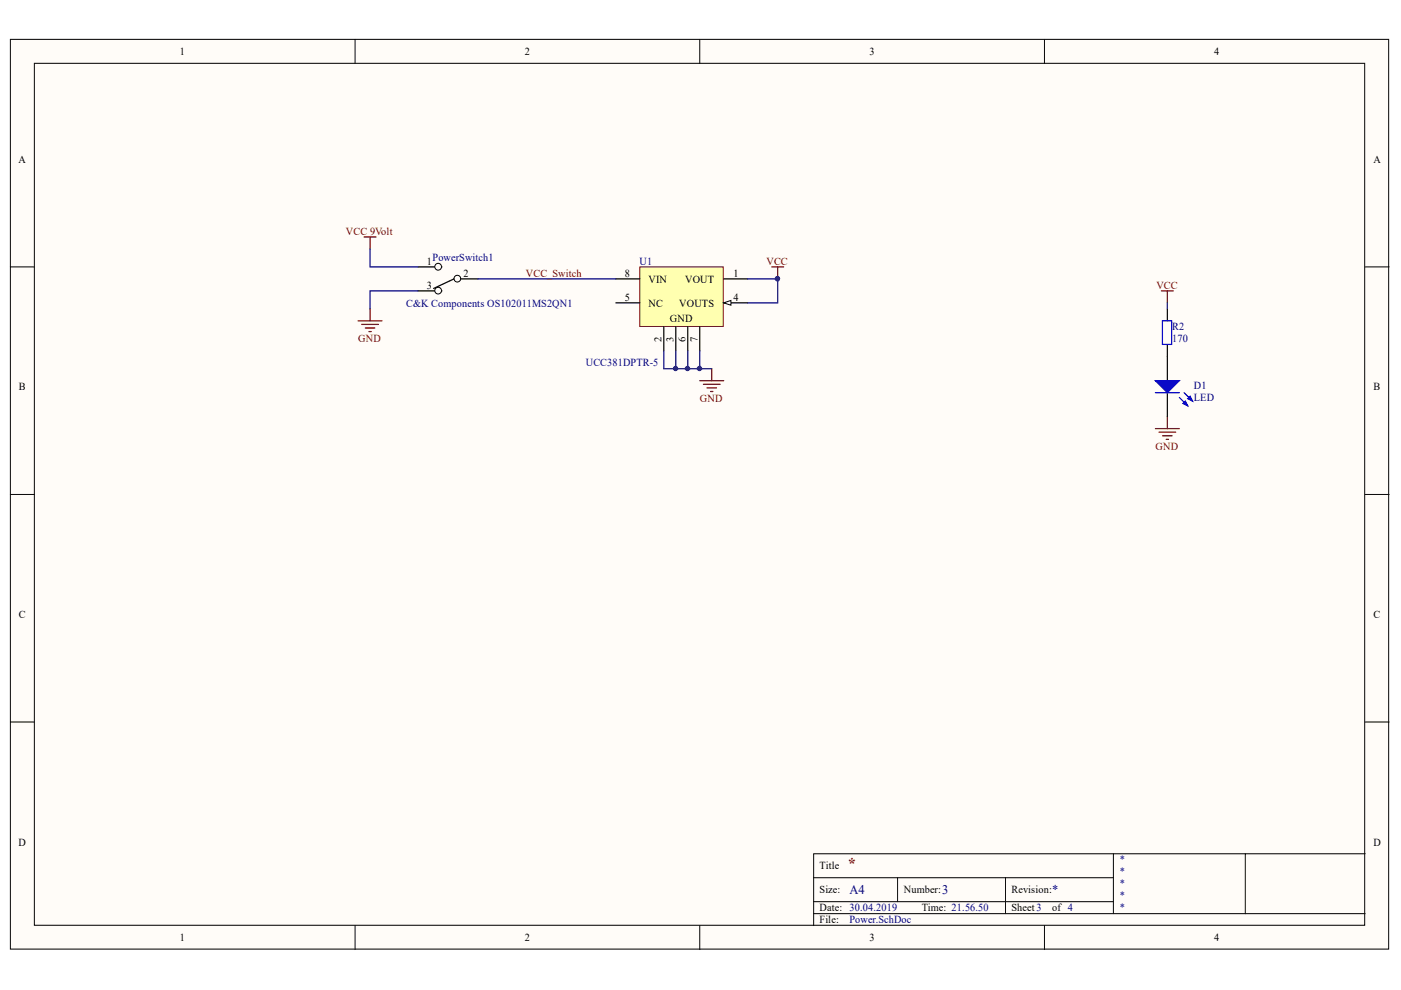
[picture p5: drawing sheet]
<svg xmlns="http://www.w3.org/2000/svg" width="297mm" height="210mm" viewBox="0 0 297 210" stroke-linecap="round" stroke-linejoin="round" font-family="sans-serif">
<g fill="#fffcf8" stroke="#000" stroke-width=".21">
<path d="M2.2 8.3h292.2v192.9h-292.2z"/>
<path d="M7.3 13.4h282v182.8h-282z"/>
</g>
<g fill="none" stroke="#000" stroke-width=".21">
<path d="M75.3 8.3v5.1M148.4 8.3v5.1M221.4 8.3v5.1M2.2 56.6h5.1M289.4 56.6h5.1M2.2 104.8h5.1M289.4 104.8h5.1M2.2 153.1h5.1M289.4 153.1h5.1M75.3 196.3v5M148.4 196.3v5M172.5 186.1h63.6"/>
<path d="M172.5 193.7h116.9M172.5 191.2h63.6M190.3 186.1v5.1M213.2 186.1v7.6M221.4 196.3v5M236.1 181v12.7M264 181h-91.5v15.3M289.4 181h-25.4v12.7"/>
</g>
<path d="M77.2 50.2h2.5M78.5 50.2v2.6M150.9 78.2v2.5M148.4 80.7h5M149.1 81.5h3.6M149.9 82.2h2M150.7 83h.5" fill="none" stroke="#800000" stroke-width=".26"/>
<path d="M96.3 59.1h5" fill="none" stroke="#000" stroke-width=".26"/>
<circle cx="97" cy="59.1" r=".71" fill="#fffcf8" stroke="#000" stroke-width=".21"/>
<path d="M88.6 61.7h5.1" fill="none" stroke="#000" stroke-width=".26"/>
<circle cx="92.9" cy="61.6" r=".71" fill="#fffcf8" stroke="#000" stroke-width=".21"/>
<path d="M88.6 56.6h5.1" fill="none" stroke="#000" stroke-width=".26"/>
<circle cx="92.9" cy="56.6" r=".72" fill="#fffcf8" stroke="#000" stroke-width=".21"/>
<path d="M96.3 59.1l-4.4 2.1" fill="none" stroke="#000" stroke-width=".26"/>
<path d="M135.7 56.6h17.6v12.6h-17.6z" fill="#ffffb0" stroke="#800000" stroke-width=".21"/>
<path d="M153.4 59.1h5.1M140.7 69.3v5.1M143.3 69.3v5.1M153.4 64.2h5.1" fill="none" stroke="#000" stroke-width=".26"/>
<path d="M153.4 64.2l1.6-.5v1z" fill="#fffcf8" stroke="#000" stroke-width=".21"/>
<path d="M130.6 59.1h5.1M130.6 64.2h5.1M145.8 69.3v5.1M148.4 69.3v5.1M247.5 65.5v2.5M247.5 73.1v7.6M247.5 83.3v5" fill="none" stroke="#000" stroke-width=".26"/>
<path d="M78.5 52.8v3.8h10.1M101.3 59.1h29.3M158.5 59.1h6.4v5.1h-6.4M88.6 61.7h-10.1v3.8M140.7 74.4v3.8h10.2M143.3 74.4v3.8M145.8 74.4v3.8M148.4 74.4v3.8M247.5 64.2v1.3" fill="none" stroke="#000080" stroke-width=".26"/>
<g fill="none" stroke="#800000" stroke-width=".26">
<path d="M163.6 56.6h2.6M164.9 56.6v2.5M75.9 68h5.1M76.7 68.8h3.5M77.4 69.5h2.1M78.2 70.3h.5M78.5 65.5v2.5M246.2 61.7h2.6M247.5 61.7v2.5M245 90.9h5M245.7 91.6h3.6M246.5 92.4h2"/>
<path d="M247.2 93.2h.6M247.5 88.3v2.6"/>
</g>
<g fill="#000080" stroke="#000080" stroke-width=".21">
<circle cx="145.8" cy="78.1" r=".46"/>
<circle cx="143.2" cy="78.1" r=".46"/>
<circle cx="148.3" cy="78.1" r=".46"/>
<circle cx="164.8" cy="59.1" r=".46"/>
</g>
<path d="M246.5 68h1.9v5h-1.9zM245 83.3h5M250 84.3l1.8 1.7M251.1 83.3l1.7 1.7" fill="none" stroke="#00f" stroke-width=".26"/>
<g fill="#00f" stroke="#00f" stroke-width=".26">
<path d="M245 80.7h5l-2.5 2.6z"/>
<path d="M250.8 85.5l.5-.5 .5 1z"/>
<path d="M251.8 84.5l.5-.5 .5 1z"/>
</g>
<text font-size="3.5" fill="#800000" x="179.6" y="184.3">*</text>
<g font-size="2.8" fill="#000080">
<text x="180.1" y="189.6">A4</text>
<text x="199.7" y="189.6">3</text>
<text x="223.1" y="189.6">*</text>
</g>
<g font-size="2.3">
<text x="38.2" y="11.7">1</text>
<text x="111.2" y="11.7">2</text>
<text x="184.3" y="11.7">3</text>
<text x="257.4" y="11.7">4</text>
<text x="3.9" y="34.5">A</text>
<text x="291.2" y="34.5">A</text>
<text x="90.5" y="56.1">1</text>
<text x="98.3" y="58.7">2</text>
<text x="132.5" y="58.7">8</text>
<text x="137.5" y="59.9">VIN</text>
<text x="145.3" y="59.9">VOUT</text>
<text x="155.5" y="58.7">1</text>
<text x="90.5" y="61.2">3</text>
<text x="132.5" y="63.7">5</text>
<text x="137.5" y="65">NC</text>
<text x="144" y="65">VOUTS</text>
<text x="155.5" y="63.7">4</text>
<text x="142" y="68.3">GND</text>
<text x="4" y="82.7">B</text>
<text x="291.2" y="82.7">B</text>
<text x="4" y="131">C</text>
<text x="291.2" y="131">C</text>
<text x="3.9" y="179.3">D</text>
<text x="291.2" y="179.3">D</text>
<text x="173.8" y="184.3">Title</text>
<text x="173.8" y="189.4">Size:</text>
<text x="191.6" y="189.4">Number:</text>
<text x="214.5" y="189.4">Revision:</text>
<text x="173.8" y="193.2">Date: 30.04.2019</text>
<text x="173.8" y="195.8">File:</text>
<text x="195.4" y="193.2">Time: 21.56.50</text>
<text x="214.5" y="193.2">Sheet 3</text>
<text x="223.1" y="193.2">of 4</text>
<text x="38.2" y="199.6">1</text>
<text x="111.2" y="199.6">2</text>
<text x="184.3" y="199.6">3</text>
<text x="257.4" y="199.6">4</text>
</g>
<g font-size="2.3" fill="#800000">
<text x="73.3" y="49.8">VCC 9Volt</text>
<text x="111.5" y="58.7">VCC_Switch</text>
<text x="162.5" y="56.1">VCC</text>
<text x="245.2" y="61.2">VCC</text>
<text x="76" y="72.6">GND</text>
<text x="148.4" y="85.3">GND</text>
<text x="245" y="95.4">GND</text>
</g>
<g font-size="2.3" fill="#000080">
<text x="91.7" y="55.4">PowerSwitch1</text>
<text x="135.6" y="56.1">U1</text>
<text x="86.1" y="65">C&amp;K Components OS102011MS2QN1</text>
<text x="248.6" y="70.1">R2</text>
<text x="124.2" y="77.7">UCC381DPTR-5</text>
<text x="248.6" y="72.6">170</text>
<text x="253.1" y="82.5">D1</text>
<text x="253.1" y="85">LED</text>
<text x="237.3" y="183.1">*</text>
<text x="237.3" y="185.6">*</text>
<text x="237.3" y="188.1">*</text>
<text x="237.3" y="190.7">*</text>
<text x="180.1" y="195.8">Power.SchDoc</text>
<text x="237.3" y="193.2">*</text>
</g>
<g font-size="2.2">
<text x="140.3" y="72.4" transform="rotate(-90 140.3 72.4)">2</text>
<text x="142.8" y="72.4" transform="rotate(-90 142.8 72.4)">3</text>
<text x="145.3" y="72.4" transform="rotate(-90 145.3 72.4)">6</text>
<text x="147.9" y="72.4" transform="rotate(-90 147.9 72.4)">7</text>
</g>
</svg>
